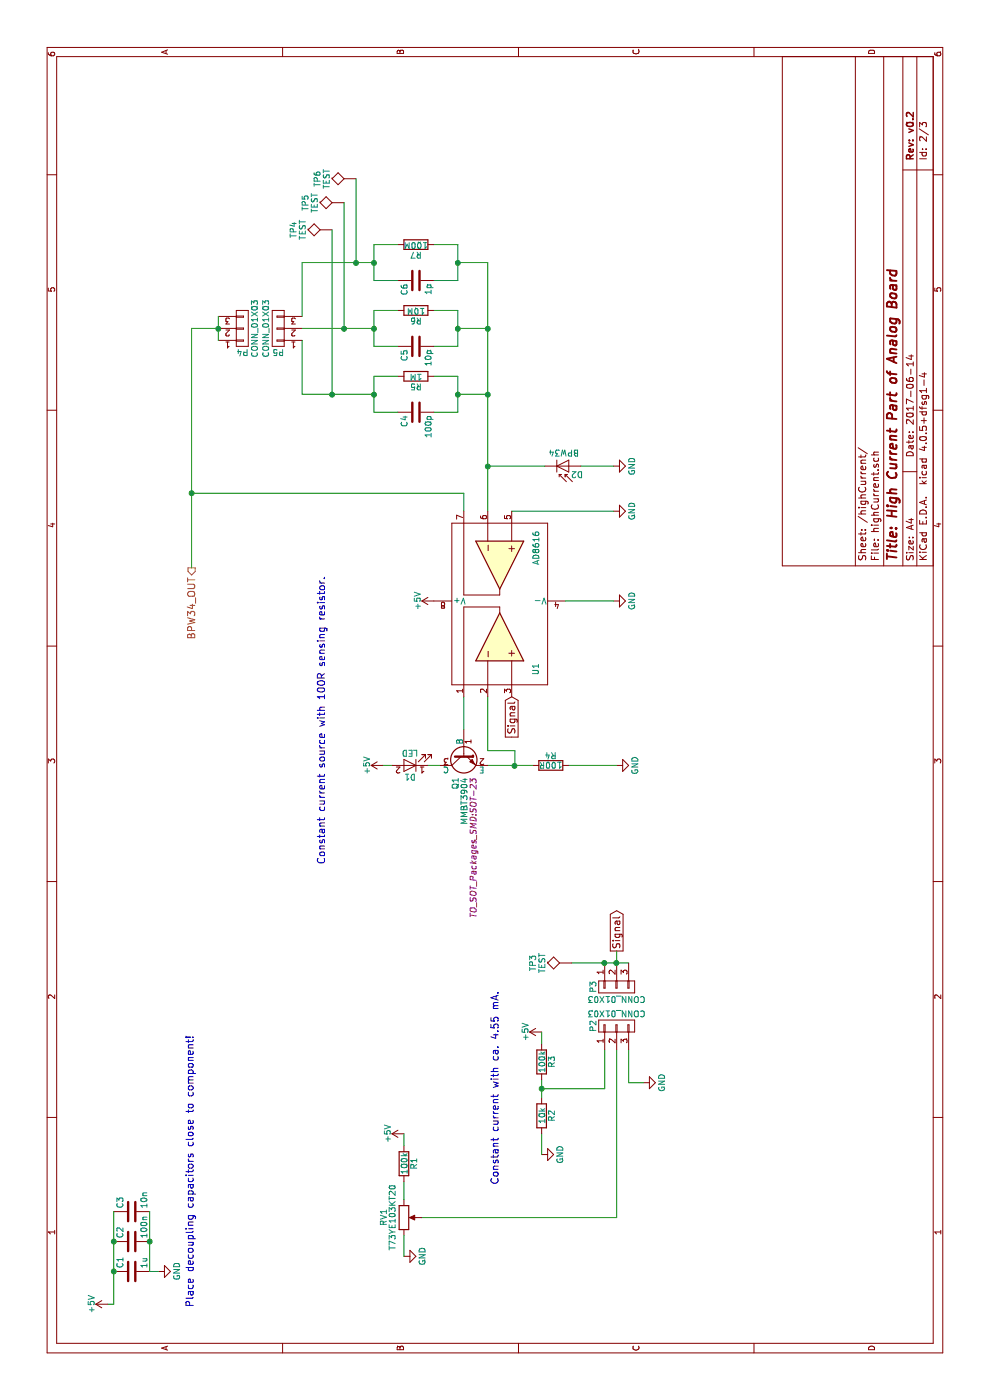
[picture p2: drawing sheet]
EESchema Schematic File Version 2
LIBS:power
LIBS:device
LIBS:transistors
LIBS:conn
LIBS:linear
LIBS:regul
LIBS:74xx
LIBS:cmos4000
LIBS:adc-dac
LIBS:memory
LIBS:xilinx
LIBS:microcontrollers
LIBS:dsp
LIBS:microchip
LIBS:analog_switches
LIBS:motorola
LIBS:texas
LIBS:intel
LIBS:audio
LIBS:interface
LIBS:digital-audio
LIBS:philips
LIBS:display
LIBS:cypress
LIBS:siliconi
LIBS:opto
LIBS:atmel
LIBS:contrib
LIBS:valves
LIBS:ad8616
LIBS:analog_board-cache
EELAYER 25 0
EELAYER END
$Descr A4 11693 8268
encoding utf-8
Sheet 2 3
Title "High Current Part of Analog Board"
Date "2017-06-14"
Rev "v0.2"
Comp ""
Comment1 ""
Comment2 ""
Comment3 ""
Comment4 ""
$EndDescr
$Comp
L GND #PWR05
U 1 1
P 6675 5125
F 0 "#PWR05" H 6675 4875 50  0001 C CNN
F 1 "GND" H 6675 4975 50  0000 C CNN
F 2 "" H 6675 5125 50  0000 C CNN
F 3 "" H 6675 5125 50  0000 C CNN
	1    6675 5125
	1    0    0    -1  
$EndComp
$Comp
L AD8616 U1
U 1 1
P 6675 4175
F 0 "U1" H 6054 3879 50  0000 L CNN
F 1 "AD8616" H 6975 3875 50  0000 L CNN
F 2 "SMD_Packages:SOIC-8-N" H 6478 4225 50  0001 C CNN
F 3 "http://www.farnell.com/datasheets/1841629.pdf" H 6378 4325 50  0001 C CNN
F 4 "AD8616ARZ" H 6675 4175 60  0001 C CNN "Farnell"
	1    6675 4175
	1    0    0    -1  
$EndComp
$Comp
L R R7
U 1 1
P 9650 3475
F 0 "R7" V 9730 3475 50  0000 C CNN
F 1 "100M" V 9650 3475 50  0000 C CNN
F 2 "Resistors_SMD:R_0805" V 9580 3475 50  0001 C CNN
F 3 "" H 9650 3475 50  0000 C CNN
F 4 "9236511" V 9650 3475 60  0001 C CNN "Farnell"
	1    9650 3475
	-1   0    0    -1  
$EndComp
$Comp
L C C6
U 1 1
P 9350 3475
F 0 "C6" H 9375 3575 50  0000 L CNN
F 1 "1p" H 9375 3375 50  0000 L CNN
F 2 "Resistors_SMD:R_0805" H 9388 3325 50  0001 C CNN
F 3 "" H 9350 3475 50  0000 C CNN
F 4 "1759179" H 9350 3475 60  0001 C CNN "Farnell"
	1    9350 3475
	-1   0    0    -1  
$EndComp
$Comp
L R R6
U 1 1
P 9100 3475
F 0 "R6" V 9180 3475 50  0000 C CNN
F 1 "10M" V 9100 3475 50  0000 C CNN
F 2 "Resistors_SMD:R_0805" V 9030 3475 50  0001 C CNN
F 3 "" H 9100 3475 50  0000 C CNN
F 4 "9238115" V 9100 3475 60  0001 C CNN "Farnell"
	1    9100 3475
	-1   0    0    -1  
$EndComp
$Comp
L C C5
U 1 1
P 8800 3475
F 0 "C5" H 8825 3575 50  0000 L CNN
F 1 "10p" H 8825 3375 50  0000 L CNN
F 2 "Resistors_SMD:R_0805" H 8838 3325 50  0001 C CNN
F 3 "" H 8800 3475 50  0000 C CNN
F 4 "1759191" H 8800 3475 60  0001 C CNN "Farnell"
	1    8800 3475
	-1   0    0    -1  
$EndComp
$Comp
L R R5
U 1 1
P 8550 3475
F 0 "R5" V 8630 3475 50  0000 C CNN
F 1 "1M" V 8550 3475 50  0000 C CNN
F 2 "Resistors_SMD:R_0805" V 8480 3475 50  0001 C CNN
F 3 "" H 8550 3475 50  0000 C CNN
F 4 "1576507" V 8550 3475 60  0001 C CNN "Farnell"
	1    8550 3475
	-1   0    0    -1  
$EndComp
$Comp
L C C4
U 1 1
P 8250 3475
F 0 "C4" H 8275 3575 50  0000 L CNN
F 1 "100p" H 8275 3375 50  0000 L CNN
F 2 "Resistors_SMD:R_0805" H 8288 3325 50  0001 C CNN
F 3 "" H 8250 3475 50  0000 C CNN
F 4 "2332782" H 8250 3475 60  0001 C CNN "Farnell"
	1    8250 3475
	-1   0    0    -1  
$EndComp
$Comp
L D_Photo D2
U 1 1
P 7800 4750
F 0 "D2" H 7820 4820 50  0000 L CNN
F 1 "BPW34" H 7760 4640 50  0000 C CNN
F 2 "Photodiodes:BPW34FA" H 7750 4750 50  0001 C CNN
F 3 "http://www.farnell.com/datasheets/2046123.pdf" H 7750 4750 50  0001 C CNN
F 4 "1045425" H 7800 4750 60  0001 C CNN "Farnell"
	1    7800 4750
	0    -1   1    0   
$EndComp
$Comp
L GND #PWR06
U 1 1
P 7800 5125
F 0 "#PWR06" H 7800 4875 50  0001 C CNN
F 1 "GND" H 7800 4975 50  0000 C CNN
F 2 "" H 7800 5125 50  0000 C CNN
F 3 "" H 7800 5125 50  0000 C CNN
	1    7800 5125
	-1   0    0    -1  
$EndComp
$Comp
L TEST TP4
U 1 1
P 9775 2775
F 0 "TP4" H 9775 3075 50  0000 C BNN
F 1 "TEST" H 9775 3025 50  0000 C CNN
F 2 "Testpoints:TP_SMD_quadr_1mm" H 9775 2775 50  0001 C CNN
F 3 "" H 9775 2775 50  0000 C CNN
	1    9775 2775
	-1   0    0    -1  
$EndComp
Wire Wire Line
	9650 3825 9650 3625
Wire Wire Line
	9350 3825 9650 3825
Wire Wire Line
	9350 3825 9350 3625
Wire Wire Line
	9350 3125 9350 3325
Wire Wire Line
	9350 3125 9650 3125
Wire Wire Line
	9650 3125 9650 3325
Wire Wire Line
	8800 3825 9100 3825
Wire Wire Line
	8800 3825 8800 3625
Wire Wire Line
	8800 3125 8800 3325
Wire Wire Line
	8800 3125 9100 3125
Wire Wire Line
	8550 3825 8550 3625
Wire Wire Line
	8250 3825 8550 3825
Wire Wire Line
	8250 3825 8250 3625
Wire Wire Line
	8250 3125 8250 3325
Wire Wire Line
	8250 3125 8550 3125
Wire Wire Line
	8550 3125 8550 3325
Connection ~ 8400 3125
Connection ~ 8950 3125
Wire Wire Line
	9100 3125 9100 3325
Wire Wire Line
	9100 3825 9100 3625
Connection ~ 9500 3125
Connection ~ 9500 3825
Connection ~ 8950 3825
Connection ~ 8400 3825
Wire Wire Line
	7575 3875 7425 3875
$Comp
L +5V #PWR07
U 1 1
P 6675 3625
F 0 "#PWR07" H 6675 3475 50  0001 C CNN
F 1 "+5V" H 6675 3765 50  0000 C CNN
F 2 "" H 6675 3625 50  0000 C CNN
F 3 "" H 6675 3625 50  0000 C CNN
	1    6675 3625
	1    0    0    -1  
$EndComp
Wire Wire Line
	6675 4725 6675 5125
$Comp
L LED D1
U 1 1
P 5300 3425
F 0 "D1" H 5300 3525 50  0000 C CNN
F 1 "LED" H 5300 3325 50  0000 C CNN
F 2 "LEDs:LED-5MM" H 5300 3425 50  0001 C CNN
F 3 "" H 5300 3425 50  0000 C CNN
	1    5300 3425
	0    -1   -1   0   
$EndComp
$Comp
L POT RV1
U 1 1
P 1525 3375
F 0 "RV1" V 1350 3375 50  0000 C CNN
F 1 "T73YE103KT20" V 1425 3375 50  0000 C CNN
F 2 "MyPotis:Vishay_T73YE103KT20" H 1525 3375 50  0001 C CNN
F 3 "http://www.farnell.com/datasheets/2243711.pdf" H 1525 3375 50  0001 C CNN
F 4 "2550676" V 1525 3375 60  0001 C CNN "Farnell"
	1    1525 3375
	0    1    1    0   
$EndComp
$Comp
L R R4
U 1 1
P 5300 4600
F 0 "R4" V 5380 4600 50  0000 C CNN
F 1 "100R" V 5300 4600 50  0000 C CNN
F 2 "Resistors_SMD:R_0805" V 5230 4600 50  0001 C CNN
F 3 "" H 5300 4600 50  0000 C CNN
F 4 "2504961" V 5300 4600 60  0001 C CNN "Farnell"
	1    5300 4600
	1    0    0    -1  
$EndComp
Wire Wire Line
	5300 4075 5300 4450
Wire Wire Line
	5300 3575 5300 3675
$Comp
L +5V #PWR08
U 1 1
P 5300 3200
F 0 "#PWR08" H 5300 3050 50  0001 C CNN
F 1 "+5V" H 5300 3340 50  0000 C CNN
F 2 "" H 5300 3200 50  0000 C CNN
F 3 "" H 5300 3200 50  0000 C CNN
	1    5300 3200
	1    0    0    -1  
$EndComp
Wire Wire Line
	5300 3200 5300 3275
$Comp
L GND #PWR09
U 1 1
P 5300 5150
F 0 "#PWR09" H 5300 4900 50  0001 C CNN
F 1 "GND" H 5300 5000 50  0000 C CNN
F 2 "" H 5300 5150 50  0000 C CNN
F 3 "" H 5300 5150 50  0000 C CNN
	1    5300 5150
	1    0    0    -1  
$EndComp
Wire Wire Line
	5300 4750 5300 5150
$Comp
L MMBT3904 Q1
U 1 1
P 5400 3875
F 0 "Q1" H 5600 3950 50  0000 L CNN
F 1 "MMBT3904" H 5600 3875 50  0000 L CNN
F 2 "TO_SOT_Packages_SMD:SOT-23" H 5600 3800 50  0000 L CIN
F 3 "http://www.nxp.com/packings/SOT23_215.html" H 5400 3875 50  0001 L CNN
F 4 "1757936RL" H 5400 3875 60  0001 C CNN "Farnell"
	1    5400 3875
	-1   0    0    -1  
$EndComp
Wire Wire Line
	7800 4075 7800 4550
Wire Wire Line
	7800 4850 7800 5125
Wire Wire Line
	5600 3875 5875 3875
Text GLabel 5875 4275 0    60   Input ~ 0
Signal
$Comp
L GND #PWR010
U 1 1
P 1200 3375
F 0 "#PWR010" H 1200 3125 50  0001 C CNN
F 1 "GND" H 1200 3225 50  0000 C CNN
F 2 "" H 1200 3375 50  0000 C CNN
F 3 "" H 1200 3375 50  0000 C CNN
	1    1200 3375
	1    0    0    -1  
$EndComp
Wire Wire Line
	1825 3375 1675 3375
Wire Wire Line
	1375 3375 1200 3375
Text GLabel 3750 5150 2    60   Output ~ 0
Signal
$Comp
L +5V #PWR011
U 1 1
P 2225 3375
F 0 "#PWR011" H 2225 3225 50  0001 C CNN
F 1 "+5V" H 2225 3515 50  0000 C CNN
F 2 "" H 2225 3375 50  0000 C CNN
F 3 "" H 2225 3375 50  0000 C CNN
	1    2225 3375
	1    0    0    -1  
$EndComp
Wire Wire Line
	2225 3375 2125 3375
Wire Wire Line
	5425 4075 5875 4075
Wire Wire Line
	5300 4300 5425 4300
Wire Wire Line
	5425 4300 5425 4075
Connection ~ 5300 4300
Wire Wire Line
	7425 4075 9500 4075
Connection ~ 7800 4075
$Comp
L GND #PWR012
U 1 1
P 7425 5125
F 0 "#PWR012" H 7425 4875 50  0001 C CNN
F 1 "GND" H 7425 4975 50  0000 C CNN
F 2 "" H 7425 5125 50  0000 C CNN
F 3 "" H 7425 5125 50  0000 C CNN
	1    7425 5125
	-1   0    0    -1  
$EndComp
Wire Wire Line
	7425 4275 7425 5125
$Comp
L +5V #PWR013
U 1 1
P 800 900
F 0 "#PWR013" H 800 750 50  0001 C CNN
F 1 "+5V" H 800 1040 50  0000 C CNN
F 2 "" H 800 900 50  0000 C CNN
F 3 "" H 800 900 50  0000 C CNN
	1    800  900 
	1    0    0    -1  
$EndComp
$Comp
L C C1
U 1 1
P 1075 1100
F 0 "C1" H 1100 1200 50  0000 L CNN
F 1 "1u" H 1100 1000 50  0000 L CNN
F 2 "Resistors_SMD:R_0805" H 1113 950 50  0001 C CNN
F 3 "" H 1075 1100 50  0000 C CNN
F 4 "2496946" H 1075 1100 60  0001 C CNN "Farnell"
	1    1075 1100
	1    0    0    -1  
$EndComp
$Comp
L C C2
U 1 1
P 1325 1100
F 0 "C2" H 1350 1200 50  0000 L CNN
F 1 "100n" H 1350 1000 50  0000 L CNN
F 2 "Resistors_SMD:R_0805" H 1363 950 50  0001 C CNN
F 3 "" H 1325 1100 50  0000 C CNN
F 4 "499687" H 1325 1100 60  0001 C CNN "Farnell"
	1    1325 1100
	1    0    0    -1  
$EndComp
$Comp
L C C3
U 1 1
P 1575 1100
F 0 "C3" H 1600 1200 50  0000 L CNN
F 1 "10n" H 1600 1000 50  0000 L CNN
F 2 "Resistors_SMD:R_0805" H 1613 950 50  0001 C CNN
F 3 "" H 1575 1100 50  0000 C CNN
F 4 "1414662" H 1575 1100 60  0001 C CNN "Farnell"
	1    1575 1100
	1    0    0    -1  
$EndComp
Wire Wire Line
	800  900  800  950 
Wire Wire Line
	800  950  1575 950 
Connection ~ 1075 950 
Connection ~ 1325 950 
$Comp
L GND #PWR014
U 1 1
P 1075 1325
F 0 "#PWR014" H 1075 1075 50  0001 C CNN
F 1 "GND" H 1075 1175 50  0000 C CNN
F 2 "" H 1075 1325 50  0000 C CNN
F 3 "" H 1075 1325 50  0000 C CNN
	1    1075 1325
	1    0    0    -1  
$EndComp
Wire Wire Line
	1075 1250 1075 1325
Wire Wire Line
	1075 1250 1575 1250
Connection ~ 1325 1250
Text Notes 775  1625 0    60   ~ 0
Place decoupling capacitors close to component!
$Comp
L CONN_01X03 P5
U 1 1
P 8950 2325
F 0 "P5" H 8950 2525 50  0000 C CNN
F 1 "CONN_01X03" V 9050 2325 50  0000 C CNN
F 2 "Samtec Connectors:Samtec-PHT-1-3-01-L-S" H 8950 2325 50  0001 C CNN
F 3 "" H 8950 2325 50  0000 C CNN
	1    8950 2325
	0    -1   -1   0   
$EndComp
$Comp
L CONN_01X03 P3
U 1 1
P 3450 5150
F 0 "P3" H 3450 5350 50  0000 C CNN
F 1 "CONN_01X03" V 3550 5150 50  0000 C CNN
F 2 "Samtec Connectors:Samtec-PHT-1-3-01-L-S" H 3450 5150 50  0001 C CNN
F 3 "" H 3450 5150 50  0000 C CNN
	1    3450 5150
	-1   0    0    -1  
$EndComp
$Comp
L CONN_01X03 P4
U 1 1
P 8950 2025
F 0 "P4" H 8950 2225 50  0000 C CNN
F 1 "CONN_01X03" V 9050 2025 50  0000 C CNN
F 2 "Samtec Connectors:Samtec-PHT-1-3-01-L-S" H 8950 2025 50  0001 C CNN
F 3 "" H 8950 2025 50  0000 C CNN
	1    8950 2025
	0    -1   1    0   
$EndComp
Wire Wire Line
	8400 4075 8400 3825
Wire Wire Line
	8950 4075 8950 3825
Connection ~ 8400 4075
Wire Wire Line
	9500 4075 9500 3825
Connection ~ 8950 4075
Wire Wire Line
	8950 2525 8950 3125
Wire Wire Line
	9050 2525 9500 2525
Wire Wire Line
	8850 2525 8400 2525
Wire Wire Line
	8400 2525 8400 3125
Connection ~ 8400 2775
Connection ~ 8950 2875
Wire Wire Line
	9500 2525 9500 3125
Connection ~ 9500 2975
Wire Wire Line
	8850 1825 9050 1825
Connection ~ 8950 1825
Wire Wire Line
	7575 1600 7575 3875
Wire Wire Line
	6950 1600 8950 1600
Wire Wire Line
	8950 1600 8950 1825
$Comp
L CONN_01X03 P2
U 1 1
P 3125 5150
F 0 "P2" H 3125 5350 50  0000 C CNN
F 1 "CONN_01X03" V 3225 5150 50  0000 C CNN
F 2 "Samtec Connectors:Samtec-PHT-1-3-01-L-S" H 3125 5150 50  0001 C CNN
F 3 "" H 3125 5150 50  0000 C CNN
	1    3125 5150
	1    0    0    -1  
$EndComp
Wire Wire Line
	3650 4775 3650 5250
Connection ~ 3650 5150
Wire Wire Line
	3650 5150 3750 5150
$Comp
L TEST TP3
U 1 1
P 3650 4775
F 0 "TP3" H 3650 5075 50  0000 C BNN
F 1 "TEST" H 3650 5025 50  0000 C CNN
F 2 "Testpoints:TP_SMD_quadr_3mm" H 3650 4775 50  0001 C CNN
F 3 "" H 3650 4775 50  0000 C CNN
	1    3650 4775
	-1   0    0    -1  
$EndComp
Connection ~ 3650 5050
$Comp
L GND #PWR015
U 1 1
P 2650 5375
F 0 "#PWR015" H 2650 5125 50  0001 C CNN
F 1 "GND" H 2650 5225 50  0000 C CNN
F 2 "" H 2650 5375 50  0000 C CNN
F 3 "" H 2650 5375 50  0000 C CNN
	1    2650 5375
	1    0    0    -1  
$EndComp
Wire Wire Line
	2925 5250 2650 5250
Wire Wire Line
	2650 5250 2650 5375
$Comp
L R R1
U 1 1
P 1975 3375
F 0 "R1" V 2055 3375 50  0000 C CNN
F 1 "100k" V 1975 3375 50  0000 C CNN
F 2 "Resistors_SMD:R_0805" V 1905 3375 50  0001 C CNN
F 3 "" H 1975 3375 50  0000 C CNN
F 4 "2447551" V 1975 3375 60  0001 C CNN "Farnell"
	1    1975 3375
	0    1    1    0   
$EndComp
$Comp
L R R2
U 1 1
P 2375 4525
F 0 "R2" V 2455 4525 50  0000 C CNN
F 1 "10k" V 2375 4525 50  0000 C CNN
F 2 "Resistors_SMD:R_0805" V 2305 4525 50  0001 C CNN
F 3 "" H 2375 4525 50  0000 C CNN
F 4 "9237755" V 2375 4525 60  0001 C CNN "Farnell"
	1    2375 4525
	0    1    1    0   
$EndComp
$Comp
L R R3
U 1 1
P 2825 4525
F 0 "R3" V 2905 4525 50  0000 C CNN
F 1 "100k" V 2825 4525 50  0000 C CNN
F 2 "Resistors_SMD:R_0805" V 2755 4525 50  0001 C CNN
F 3 "" H 2825 4525 50  0000 C CNN
F 4 "2447551" V 2825 4525 60  0001 C CNN "Farnell"
	1    2825 4525
	0    1    1    0   
$EndComp
$Comp
L +5V #PWR016
U 1 1
P 3075 4525
F 0 "#PWR016" H 3075 4375 50  0001 C CNN
F 1 "+5V" H 3075 4665 50  0000 C CNN
F 2 "" H 3075 4525 50  0000 C CNN
F 3 "" H 3075 4525 50  0000 C CNN
	1    3075 4525
	1    0    0    -1  
$EndComp
Wire Wire Line
	3075 4525 2975 4525
Wire Wire Line
	2525 4525 2675 4525
$Comp
L GND #PWR017
U 1 1
P 2050 4525
F 0 "#PWR017" H 2050 4275 50  0001 C CNN
F 1 "GND" H 2050 4375 50  0000 C CNN
F 2 "" H 2050 4525 50  0000 C CNN
F 3 "" H 2050 4525 50  0000 C CNN
	1    2050 4525
	1    0    0    -1  
$EndComp
Wire Wire Line
	2225 4525 2050 4525
Wire Wire Line
	2600 4525 2600 5050
Wire Wire Line
	2600 5050 2925 5050
Connection ~ 2600 4525
Wire Wire Line
	1525 3525 1525 5150
Wire Wire Line
	1525 5150 2925 5150
Text Notes 4475 2725 0    60   ~ 0
Constant current source with 100R sensing resistor.\n
Text Notes 1800 4175 0    60   ~ 0
Constant current with ca. 4.55 mA.
$Comp
L TEST TP5
U 1 1
P 10000 2875
F 0 "TP5" H 10000 3175 50  0000 C BNN
F 1 "TEST" H 10000 3125 50  0000 C CNN
F 2 "Testpoints:TP_SMD_quadr_1mm" H 10000 2875 50  0001 C CNN
F 3 "" H 10000 2875 50  0000 C CNN
	1    10000 2875
	-1   0    0    -1  
$EndComp
$Comp
L TEST TP6
U 1 1
P 10200 2975
F 0 "TP6" H 10200 3275 50  0000 C BNN
F 1 "TEST" H 10200 3225 50  0000 C CNN
F 2 "Testpoints:TP_SMD_quadr_1mm" H 10200 2975 50  0001 C CNN
F 3 "" H 10200 2975 50  0000 C CNN
	1    10200 2975
	-1   0    0    -1  
$EndComp
Wire Wire Line
	9500 2975 10200 2975
Wire Wire Line
	10000 2875 8950 2875
Wire Wire Line
	8400 2775 9775 2775
Text HLabel 6950 1600 0    60   Output ~ 0
BPW34_OUT
Connection ~ 7575 1600
$EndSCHEMATC
